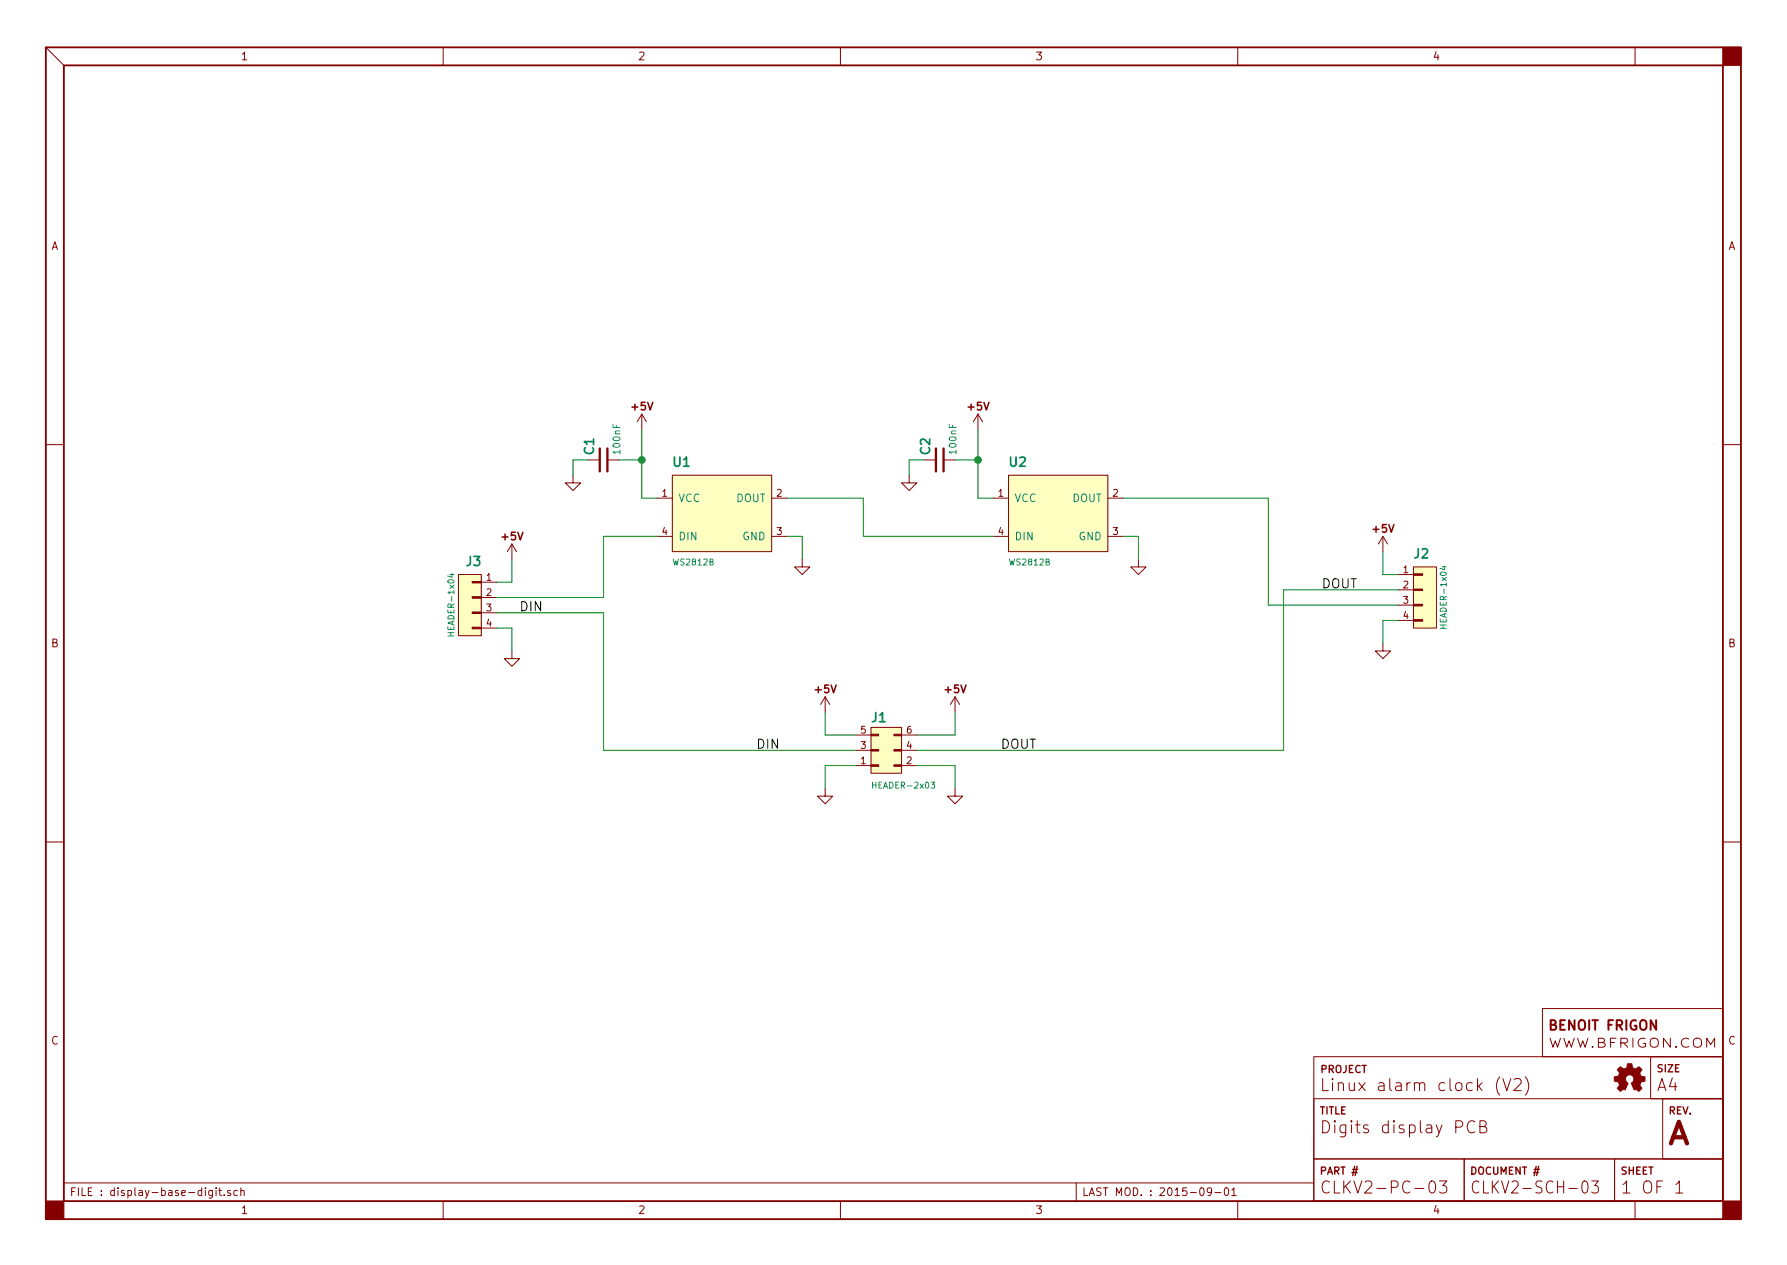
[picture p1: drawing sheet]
<svg xmlns="http://www.w3.org/2000/svg" width="297mm" height="210mm" viewBox="0 0 297 210" stroke-linecap="round" stroke-linejoin="round" font-family="sans-serif">
<g fill="none" stroke="#840000" stroke-width=".17">
<path d="M7.6 7.9l3 3M73.7 7.9v3M139.7 7.9v3M205.7 7.9v3M271.8 7.9v3M7.6 73.9h3M95.2 79v1.3h1.3l-1.3 1.2-1.2-1.2h1.2M97.8 76.4h1.9M101 76.4h1.9M106.7 68.8l-.8 1.3M106.7 68.8v2.6M106.7 68.8l.7 1.3"/>
<path d="M111.8 79h16.5v12.7h-16.5zM151.1 79v1.3h1.3l-1.3 1.2-1.2-1.2h1.2M153.7 76.4h1.9M156.8 76.4h1.9M162.6 68.8l-.8 1.3M162.6 68.8v2.6M162.6 68.8l.7 1.3M167.6 79h16.5v12.7h-16.5zM286.4 73.9h3M76.2 95.5h3.8v10.2h-3.8zM80 96.8h2.5M80 99.3h2.5"/>
<path d="M85.1 90.4l.8 1.3M85.1 90.4v2.6M85.1 90.4l-.8 1.3M109.2 82.8h2.6M109.2 89.1h2.6M128.3 82.8h2.5M128.3 89.1h2.5M133.3 93v1.2h1.3l-1.3 1.3-1.2-1.3h1.2M165.1 82.8h2.5M165.1 89.1h2.5M184.1 82.8h2.6M184.1 89.1h2.6"/>
<path d="M189.2 93v1.2h1.3l-1.3 1.3-1.2-1.3h1.2M229.9 89.1l-.8 1.3M229.9 89.1v2.6M229.9 89.1l.7 1.3M232.4 95.5h2.5M232.4 98h2.5M234.9 94.2h3.9v10.2h-3.9zM80 101.8h2.5M80 104.4h2.5M85.1 108.2v1.3h-1.3l1.3 1.2 1.3-1.2h-1.3M137.2 115.8l-.8 1.3M137.2 115.8v2.6"/>
<path d="M137.2 115.8l.7 1.3M158.7 115.8l-.7 1.3M158.7 115.8v2.6M158.7 115.8l.8 1.3M229.9 106.9v1.3h1.2l-1.2 1.3-1.3-1.3h1.3M232.4 100.6h2.5M232.4 103.1h2.5M7.6 139.9h3M137.2 131.1v1.2h1.2l-1.2 1.3-1.3-1.3h1.3M142.2 127.2h2.6M142.2 124.7h2.6M142.2 122.2h2.6"/>
<path d="M144.8 120.9h5.1v7.6h-5.1zM149.9 127.2h2.5M149.9 124.7h2.5M149.9 122.2h2.5M158.7 131.1v1.2h1.3l-1.3 1.3-1.2-1.3h1.2M286.4 139.9h3M218.4 175.6h68v24h-68zM249.3 179a2.34 2.34 0 0 0 0 3M249.8 179.3l.7 2 .6-2M251.7 179.5l.3-.2 .7 .1a.55 .55 0 0 1 .1 .7l-1.2 1.2h1.3M253.5 179a2.26 2.26 0 0 1 0 3M256.4 167.6h30v8h-30z"/>
<path d="M274.4 175.6h12v7h-12zM274.4 172.8a.71 .71 0 0 1 .7-.3 .71 .71 0 0 1 .5 .6v.5a.7 .7 0 0 1-.6 .5 .7 .7 0 0 1-.7-.5zM277.6 172.6v1.5l-1.1-1.5v1.5M278.6 173.9l.1 .1h-.2l.1-.1v.2M280.7 172.7a.78 .78 0 0 0-1 .1 .78 .78 0 0 0 0 1.1 .78 .78 0 0 0 1 0M281.6 172.8a.71 .71 0 0 1 .7-.3 .71 .71 0 0 1 .5 .6v.5a.7 .7 0 0 1-.6 .5 .7 .7 0 0 1-.7-.5zM283.7 174.1v-1.5l.7 1 .6-1v1.5M10.6 196.6h207.8M35.3 197.9v1.1l-.2 .2-.4-.1M35.3 197.9h-.4l-.2 .2v.5l.2 .1 .4-.1M35.9 197.4v.1M35.9 197.9v.8"/>
<path d="M36.3 197.9h.5M36.5 197.4v1.1l.3 .2M37.3 198.6v.1M38.3 197.9a.31 .31 0 0 0-.5 .1l.1 .2 .5 .3-.2 .2-.4-.1M39.5 197.9h-.4l-.2 .2v.5l.2 .1 .4-.1M40 198l.2-.1h.3l.1 .8M40 197.4v1.3M73.7 199.6v3M139.7 199.6v3M178.9 196.6v3M201.4 198l-.3 .2h-.3l-.1-.2 .1-.5 .3-.1 .2 .1a.91 .91 0 0 1-.3 1.2h-.2M202 198.2h.9"/>
<path d="M203.6 197.5l.2-.1a.7 .7 0 0 1 .5 .6 .7 .7 0 0 1-.2 .6l-.2 .1a.7 .7 0 0 1-.3-1.2zM204.7 197.8l.4-.4v1.3M204.7 198.7h.8M205.7 199.6v3M218.4 182.6h68v10h-68zM218.4 192.6h25v7h-25zM237.7 196.5a.46 .46 0 0 1 .5-.2 .46 .46 0 0 1 .3 .4 1.04 1.04 0 0 1-.5 1.6 1.18 1.18 0 0 1-.4-1.6zM239.3 196.3h1.2l-.7 .7a.58 .58 0 0 1 .7 .4v.5l-.4 .4h-.6l-.2-.2M243.4 192.6h25v7h-25zM245.1 186.5a.74 .74 0 0 0-.8-.1 .74 .74 0 0 0-.4 .7 .82 .82 0 0 0 .2 1 .82 .82 0 0 0 1 0M246 187.2l.9-.1a.49 .49 0 0 0 .1-.5 .49 .49 0 0 0-.3-.3h-.7v2h.8a.53 .53 0 0 0 .4-.6 .53 .53 0 0 0-.5-.5M268.4 192.6h18v7h-18z"/>
<path d="M271.8 199.6v3M276.4 182.6h10v10h-10zM278.6 196.9l.5-.6v2M278.6 198.3h1.1"/>
</g>
<path d="M7.6 7.9h281.8v194.7h-281.8zM10.6 10.9h275.8v188.7h-275.8z" fill="none" stroke="#840000" stroke-width=".3"/>
<g fill="#840000" stroke="#840000" stroke-width=".17">
<path d="M7.6 199.6h3v3h-3z"/>
<path d="M286.4 199.6h3v3h-3z"/>
<path d="M286.4 7.9h3v3h-3z"/>
<path d="M269.1 177.5a.29 .29 0 0 1 .2-.2 .29 .29 0 0 1 .3 .2l.3 .2a.66 .66 0 0 0 .6-.8v-.1h.7l.1 .3a.56 .56 0 0 0 .5 .6 .56 .56 0 0 0 .6-.4 .49 .49 0 0 1 .4 .4 .49 .49 0 0 1-.2 .6v.1a.54 .54 0 0 0 .7 .6h.1v.5a.3 .3 0 0 1-.1 .3 .3 .3 0 0 1-.3 0h-.2l-.2 .6 .1 .2a.28 .28 0 0 1 .2 .3 .28 .28 0 0 1-.2 .2l-.3 .3-.5-.4-.3 .1-.4-1a.73 .73 0 0 0 .4-1.1 .73 .73 0 0 0-1.1-.2 .73 .73 0 0 0-.1 1.1l.2 .2-.4 1-.3-.1-.3 .2a.3 .3 0 0 1-.3 .2 .3 .3 0 0 1-.2-.3l-.3-.2 .4-.5-.1-.4a.43 .43 0 0 0-.6-.3l-.2-.1v-.3a.27 .27 0 0 1 0-.3 .27 .27 0 0 1 .4-.1h.3l.2-.5-.4-.6z"/>
<path d="M234.9 103h1.6v.2h-1.6z"/>
<path d="M234.9 100.5h1.6v.2h-1.6z"/>
<path d="M234.9 97.9h1.6v.3h-1.6z"/>
<path d="M234.9 95.4h1.6v.2h-1.6z"/>
<path d="M78.5 104.3h1.5v.2h-1.5z"/>
<path d="M78.5 101.7h1.5v.3h-1.5z"/>
<path d="M78.5 99.2h1.5v.2h-1.5z"/>
<path d="M78.5 96.6h1.5v.3h-1.5z"/>
<path d="M144.8 122h1.2v.3h-1.2z"/>
<path d="M144.8 124.6h1.2v.2h-1.2z"/>
<path d="M144.8 127.1h1.2v.3h-1.2z"/>
<path d="M148.6 122h1.3v.3h-1.3z"/>
<path d="M148.6 124.6h1.3v.2h-1.3z"/>
<path d="M148.6 127.1h1.3v.3h-1.3z"/>
</g>
<g fill="#ffffc2" stroke="#ffffc2" stroke-width=".17">
<path d="M234.9 94.2h3.9v10.2h-3.9z"/>
<path d="M76.2 95.5h3.8v10.2h-3.8z"/>
<path d="M111.8 79h16.5v12.7h-16.5z"/>
<path d="M167.6 79h16.5v12.7h-16.5z"/>
<path d="M144.8 120.9h5.1v7.6h-5.1z"/>
</g>
<path d="M74.8 95.5h.7M75.1 95.3v.7l-.7-.3M239.7 94.2h.7M240.1 94.1v.6l-.8-.2M154.7 130h.6l-.3 .4 .3 .1v.4l-.1 .1-.5-.1" fill="none" stroke="#008484" stroke-width=".17"/>
<g fill="none" stroke="#008400" stroke-width=".17">
<path d="M97.8 76.4h-2.6v2.6M102.9 76.4h3.8M106.7 71.4v11.4h2.5M153.7 76.4h-2.6v2.6M158.7 76.4h3.9M162.6 71.4v11.4h2.5M85.1 93v3.8h-2.6M109.2 89.1h-8.9v10.2h-17.8M130.8 82.8h12.7v6.3h21.6M130.8 89.1h2.5v3.9M186.7 82.8h24.1v17.8h21.6M186.7 89.1h2.5v3.9"/>
<path d="M229.9 91.7v3.8h2.5M232.4 98h-19v26.7h-61M82.5 104.4h2.6v3.8M82.5 101.8h17.8v22.9h41.9M137.2 118.4v3.8h5M158.7 118.4v3.8h-6.3M232.4 103.1h-2.5v3.8M142.2 127.2h-5v3.9M152.4 127.2h6.3v3.9"/>
</g>
<path d="M99.7 74.5v3.9M101 74.5v3.9M155.6 74.5v3.9M156.8 74.5v3.9" fill="none" stroke="#840000" stroke-width=".38"/>
<g fill="#008400" stroke="#008400" stroke-width=".25">
<circle cx="106.7" cy="76.4" r=".51"/>
<circle cx="162.6" cy="76.4" r=".51"/>
</g>
<text font-size="5" fill="#840000" x="277.4" y="190.2">A</text>
<g font-size="2.8" fill="#840000">
<text x="219.4" y="181.4">Linux alarm clock (V2)</text>
<text x="275.4" y="181.4">A4</text>
<text x="219.4" y="188.4">Digits display PCB</text>
<text x="219.4" y="198.4">CLKV2-PC-03</text>
<text x="244.4" y="198.4">CLKV2-SCH-03</text>
<text x="269.4" y="198.4">1 OF 1</text>
</g>
<text font-size="2.2" fill="#840000" x="257.4" y="171.2">BENOIT FRIGON</text>
<g font-size="2.1" fill="#008484">
<text x="98.7" y="75.5" transform="rotate(-90 98.7 75.5)">C1</text>
<text x="111.9" y="77.6">U1</text>
<text x="154.6" y="75.5" transform="rotate(-90 154.6 75.5)">C2</text>
<text x="167.8" y="77.6">U2</text>
<text x="77.5" y="94.1">J3</text>
<text x="235.1" y="92.8">J2</text>
<text x="144.9" y="120">J1</text>
</g>
<g font-size="2.1">
<text x="86.4" y="101.6">DIN</text>
<text x="219.7" y="97.8">DOUT</text>
<text x="125.7" y="124.5">DIN</text>
<text x="166.4" y="124.5">DOUT</text>
</g>
<text font-size="2.1" fill="#840000" x="257.4" y="174.1">WWW.BFRIGON.COM</text>
<g font-size="1.8" fill="#840000">
<text x="40.2" y="10">1</text>
<text x="106.2" y="10">2</text>
<text x="172.2" y="10">3</text>
<text x="238.3" y="10">4</text>
<text x="8.5" y="41.5">A</text>
<text x="287.2" y="41.5">A</text>
<text x="105.1" y="68.2">+5V</text>
<text x="161" y="68.2">+5V</text>
<text x="83.5" y="89.8">+5V</text>
<text x="228.3" y="88.5">+5V</text>
<text x="8.5" y="107.6">B</text>
<text x="287.2" y="107.6">B</text>
<text x="135.6" y="115.2">+5V</text>
<text x="157.1" y="115.2">+5V</text>
<text x="8.5" y="173.6">C</text>
<text x="287.2" y="173.6">C</text>
<text x="11.6" y="198.8">FILE : display-base-digit.sch</text>
<text x="40.2" y="201.8">1</text>
<text x="106.2" y="201.8">2</text>
<text x="172.2" y="201.8">3</text>
<text x="179.9" y="198.8">LAST MOD. : 2015-09-01</text>
<text x="238.3" y="201.8">4</text>
</g>
<g font-size="1.8" fill="#008484">
<text x="112.8" y="83.4">VCC</text>
<text x="122.3" y="83.4">DOUT</text>
<text x="168.7" y="83.4">VCC</text>
<text x="178.1" y="83.4">DOUT</text>
<text x="112.8" y="89.8">DIN</text>
<text x="123.3" y="89.8">GND</text>
<text x="168.7" y="89.8">DIN</text>
<text x="179.2" y="89.8">GND</text>
</g>
<g font-size="1.7" fill="#840000">
<text x="219.5" y="178.3">PROJECT</text>
<text x="275.4" y="178.2">SIZE</text>
<text x="219.4" y="185.2">TITLE</text>
<text x="277.4" y="185.2">REV.</text>
<text x="219.4" y="195.2">PART #</text>
<text x="244.4" y="195.2">DOCUMENT #</text>
<text x="269.4" y="195.2">SHEET</text>
</g>
<g font-size="1.6" fill="#008484">
<text x="103.1" y="75.3" transform="rotate(-90 103.1 75.3)">100nF</text>
<text x="159" y="75.3" transform="rotate(-90 159 75.3)">100nF</text>
</g>
<g font-size="1.6" fill="#840000">
<text x="110.1" y="82.5">1</text>
<text x="129.1" y="82.5">2</text>
<text x="165.9" y="82.5">1</text>
<text x="185" y="82.5">2</text>
<text x="110.1" y="88.9">4</text>
<text x="129.1" y="88.9">3</text>
<text x="165.9" y="88.9">4</text>
<text x="185" y="88.9">3</text>
<text x="233.2" y="95.2">1</text>
<text x="80.8" y="96.5">1</text>
<text x="80.8" y="99.1">2</text>
<text x="80.8" y="101.6">3</text>
<text x="233.2" y="97.8">2</text>
<text x="233.2" y="100.3">3</text>
<text x="80.8" y="104.1">4</text>
<text x="233.2" y="102.9">4</text>
<text x="143.1" y="124.5">3</text>
<text x="143.1" y="121.9">5</text>
<text x="150.7" y="124.5">4</text>
<text x="150.7" y="121.9">6</text>
<text x="143.1" y="127">1</text>
<text x="150.7" y="127">2</text>
</g>
<g font-size="1.4" fill="#008484">
<text x="112" y="94">WS2812B</text>
<text x="167.9" y="94">WS2812B</text>
<text x="75.5" y="105.4" transform="rotate(-90 75.5 105.4)">HEADER-1x04</text>
<text x="240.5" y="104.1" transform="rotate(-90 240.5 104.1)">HEADER-1x04</text>
<text x="145.4" y="131.1">HEADER-2x03</text>
</g>
</svg>
